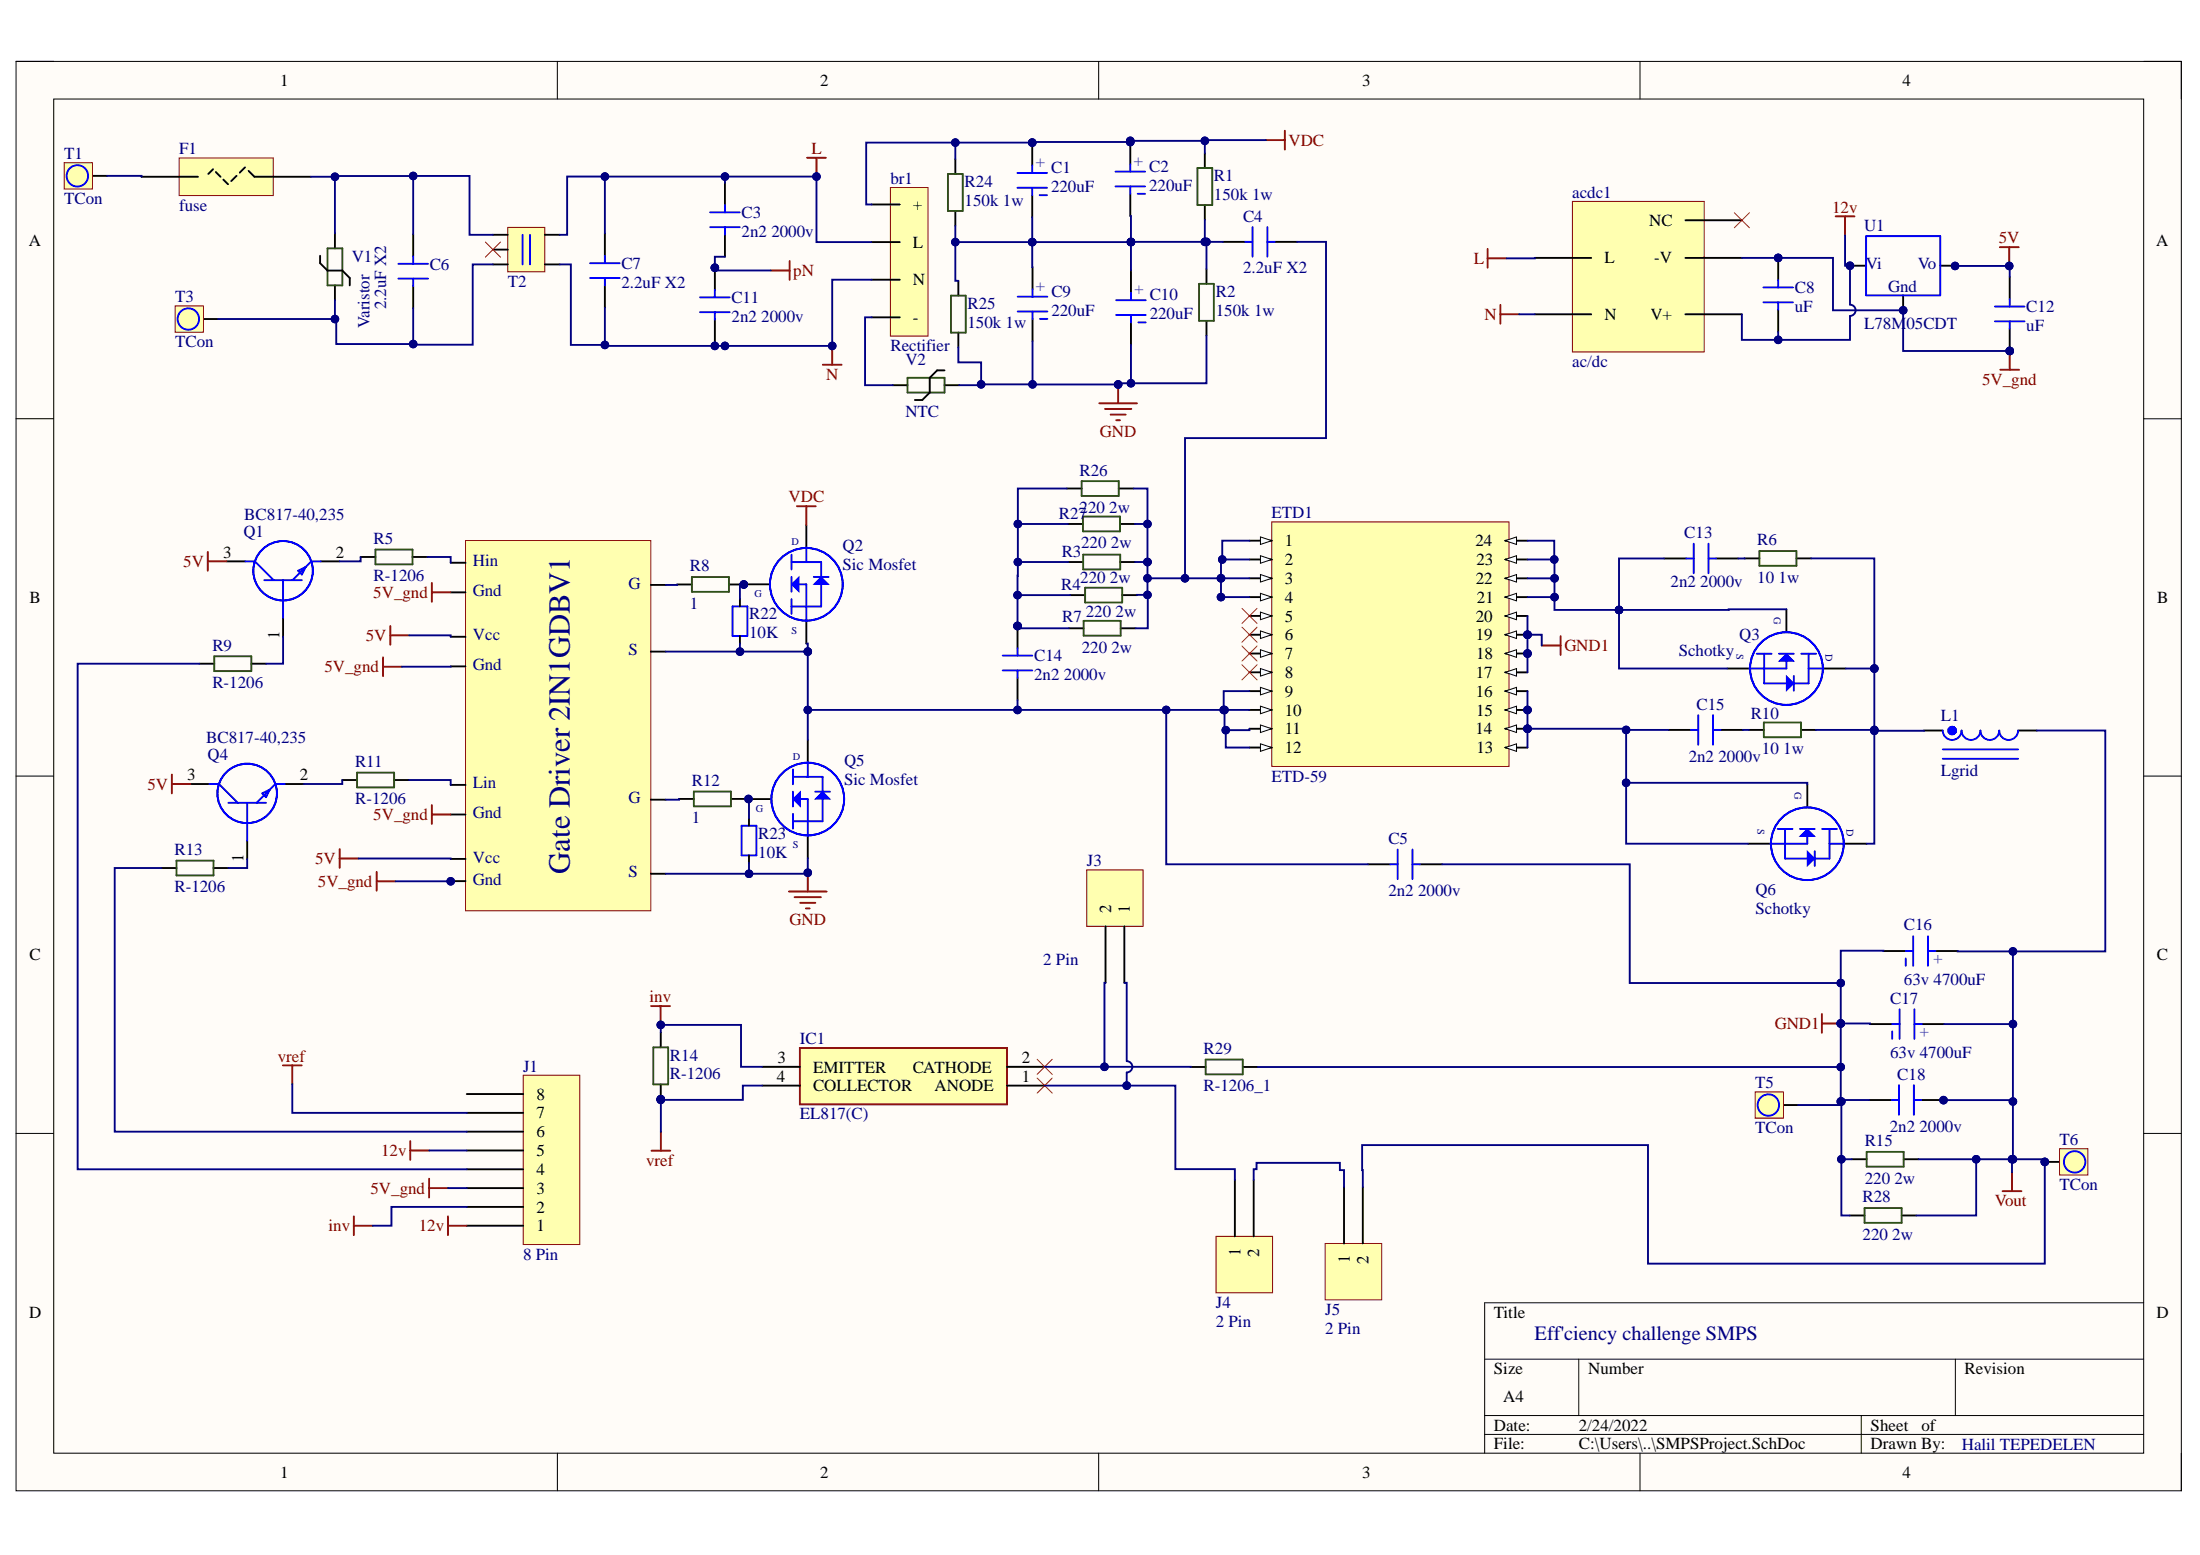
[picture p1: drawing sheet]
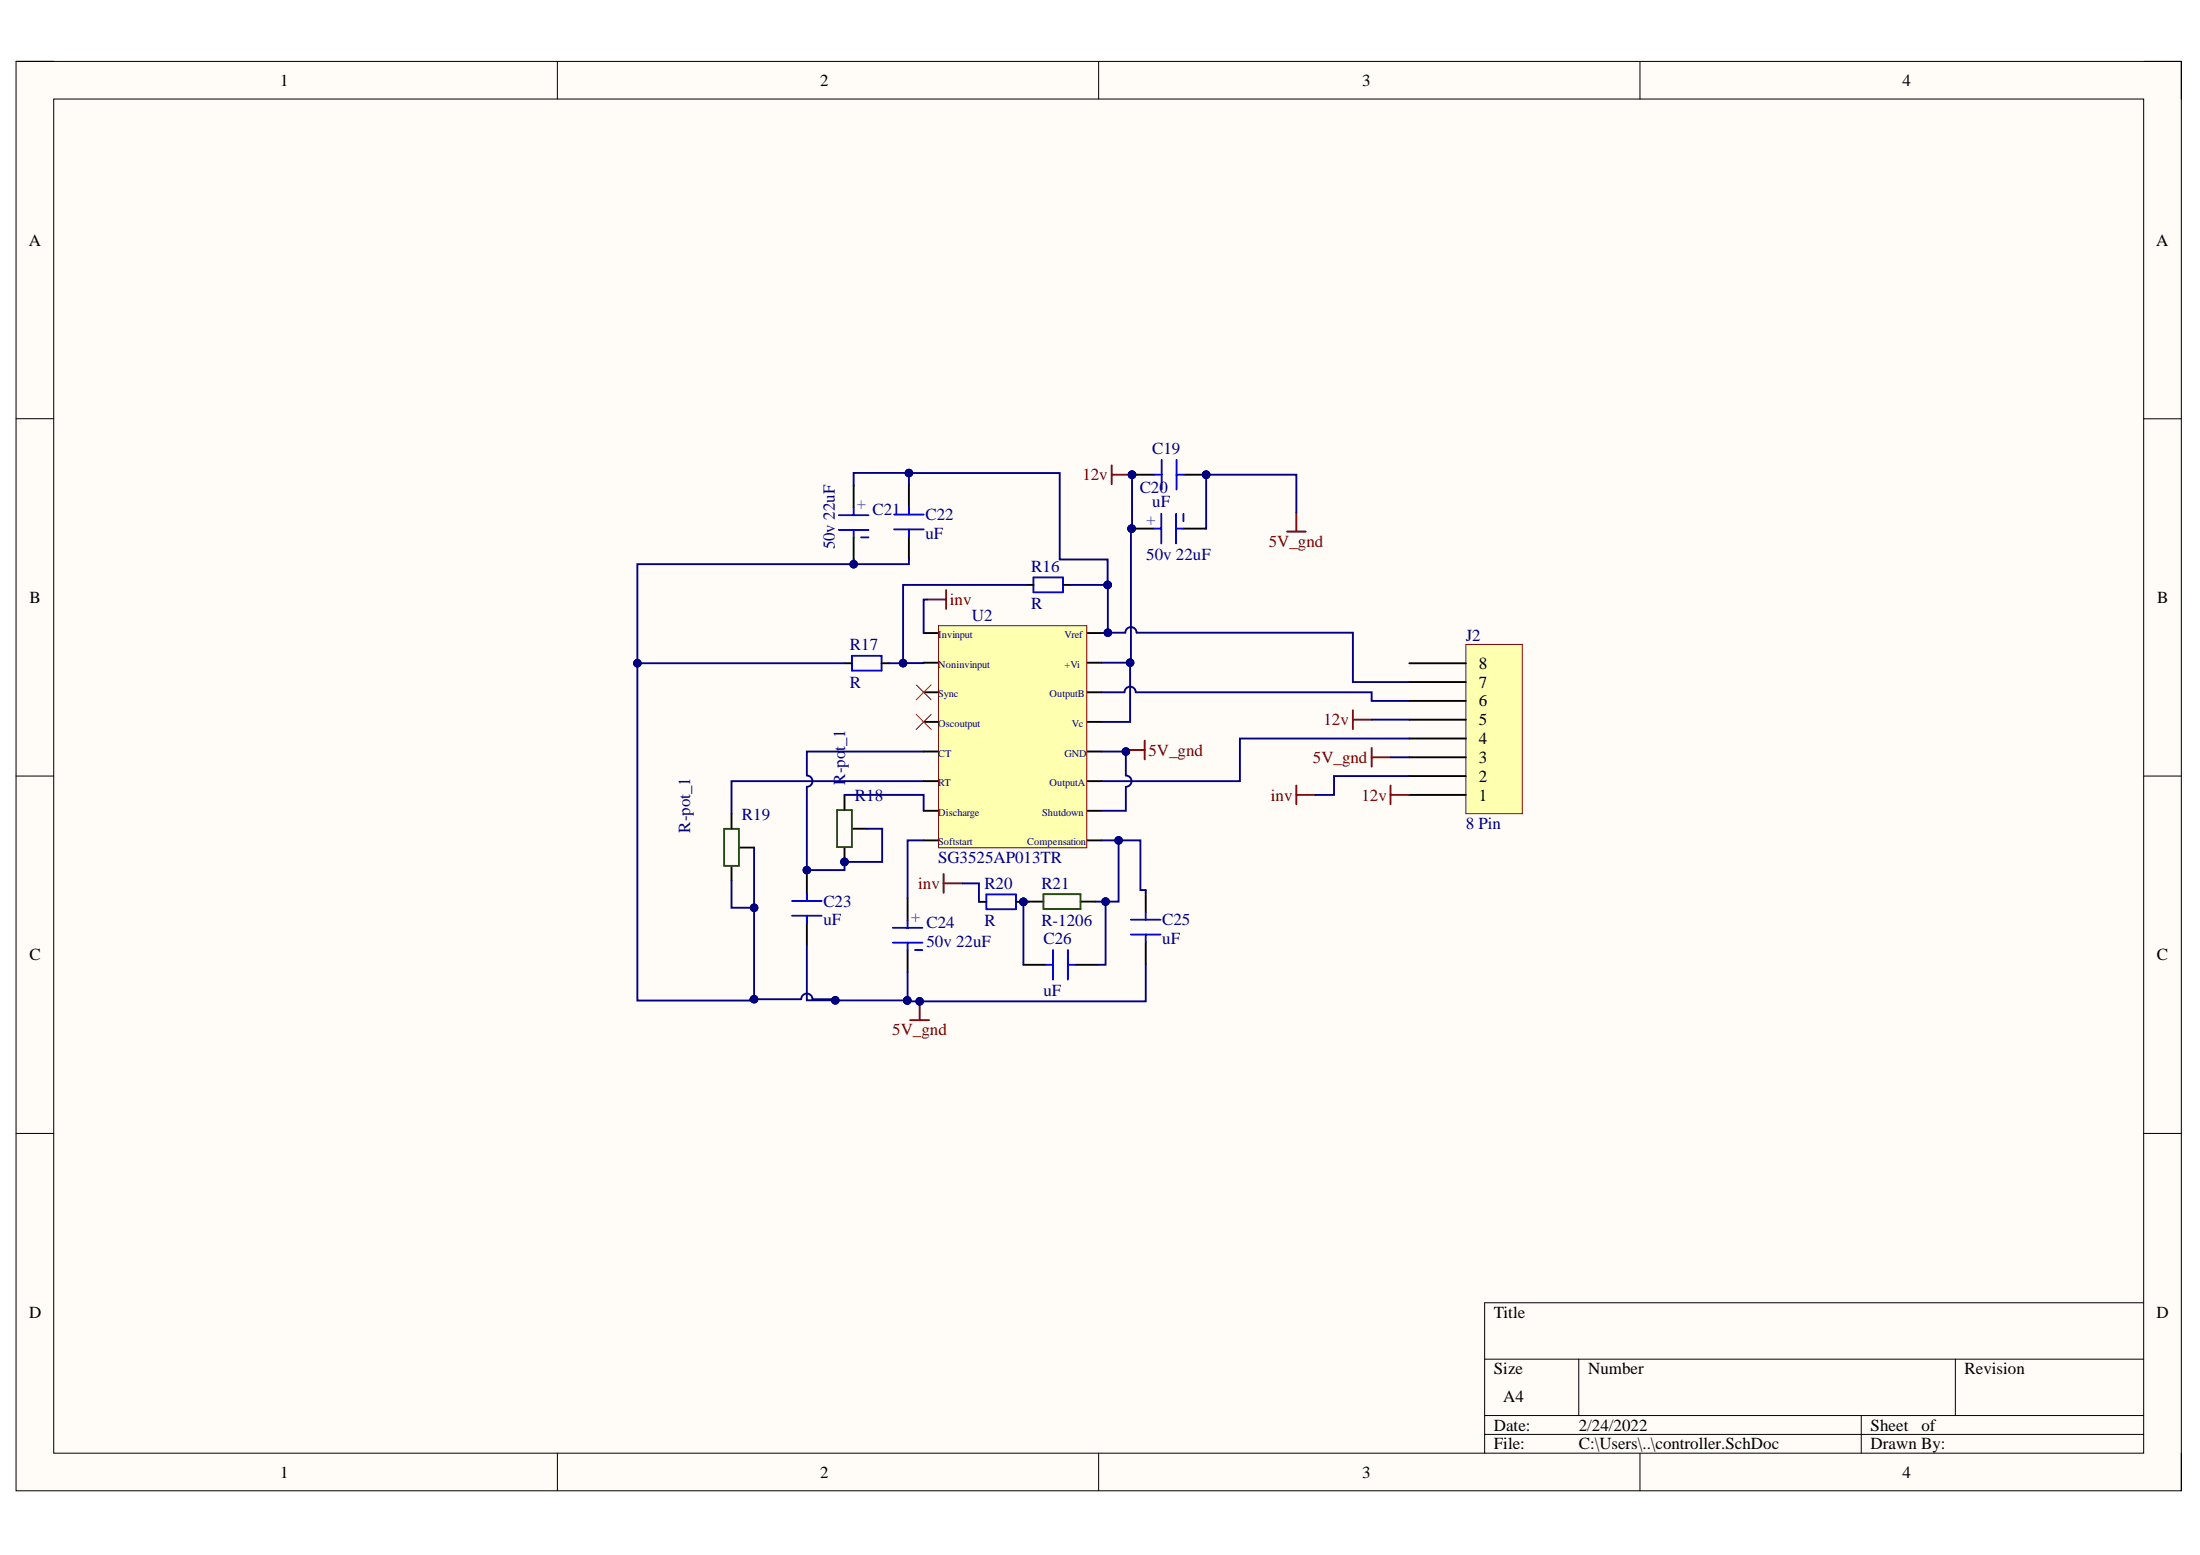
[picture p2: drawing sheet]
# Altium project SMPSProject.PrjPcb
2 sheets, 82 parts. Net scope: global (net labels, ports and power ports of the same name join across sheets).
Board files: SMPSProject.PcbDoc, controller.PcbDoc
Sheets:
  SMPSProject.SchDoc
  controller.SchDoc

## Sheet SMPSProject.SchDoc
size A4; SheetNumber: 1; SheetTotal: 2

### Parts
acdc1  ac/dc  [ac/dc]
br1  Rectifier  [Rectifier]
C1  220uF  [Koshin]
C2  220uF  [Koshin]
C3  2n2 2000v  [2n2 2000v]
C4  2.2uF X2  [CAP.POL 2.2UF  x2]
C5  2n2 2000v  [2n2 2000v]
C6  2.2uF X2  [CAP.POL 2.2UF  x2]
C7  2.2uF X2  [CAP.POL 2.2UF  x2]
C8  uF  [C-1206]
C9  220uF  [Koshin]
C10  220uF  [Koshin]
C11  2n2 2000v  [2n2 2000v]
C12  uF  [C-1206]
C13  2n2 2000v  [2n2 2000v]
C14  2n2 2000v  [2n2 2000v]
C15  2n2 2000v  [2n2 2000v]
C16  63v 4700uF  [Koshin 63v 4700 cap]
C17  63v 4700uF  [Koshin 63v 4700 cap]
C18  2n2 2000v  [2n2 2000v]
ETD1  ETD-59  [ETD-59]
F1  fuse  [fuse holder]
G1  GateDriver Board  [Gate Driver]  (value not drawn)
IC1  EL817(C)  [DIP762W60P254L458H480Q4N]
J1  8 Pin  [8 pin connector]
J3  2 Pin  [2pin]
J4  2 Pin  [2pin]
J5  2 Pin  [2pin]
L1  Lgrid  [Lgrid]
Q1  BC817-40,235  [SOT95P230X110-3N]
Q2  Sic Mosfet  [IFX-PG-TO247-3-41]
Q3  Schotky  [IFX-PG-TO247-3-41]
Q4  BC817-40,235  [SOT95P230X110-3N]
Q5  Sic Mosfet  [IFX-PG-TO247-3-41]
Q6  Schotky  [IFX-PG-TO247-3-41]
R1  150k 1w  [R-2512]
R2  150k 1w  [R-2512]
R3  220 2w  [R-2512]
R4  220 2w  [R-2512]
R5  R-1206  [R-1206]
R6  10 1w  [R-2512]
R7  220 2w  [R-2512]
R8  1  [R-2512W]
R9  R-1206  [R-1206]
R10  10 1w  [R-2512]
R11  R-1206  [R-1206]
R12  1  [R-2512W]
R13  R-1206  [R-1206]
R14  R-1206  [R-1206]
R15  220 2w  [R-2512]
R22  10K  [R-0805R]
R23  10K  [R-0805R]
R24  150k 1w  [R-2512]
R25  150k 1w  [R-2512]
R26  220 2w  [R-2512]
R27  220 2w  [R-2512]
R28  220 2w  [R-2512]
R29  R-1206_1  [R-1206]
T1  TCon  [tCon]
T2  Transformer  [Transformer]  (value not drawn)
T3  TCon  [tCon]
T5  TCon  [tCon]
T6  TCon  [tCon]
U1  L78M05CDT  [TO-252]
V1  Varistor  [varistor]
V2  NTC  [varistor]

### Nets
5V: C12.2 G1.3 G1.7 Q1.3(C) Q4.3(C) U1.2
5V_gnd: acdc1.4(-V) C8.2 C12.1 G1.2 G1.4 G1.6 G1.8 J1.3 U1.3
12v: acdc1.5(V+) C8.1 J1.1 J1.5 U1.1
GND: C9.1 C10.1 G1.12 Q5.3 R2.1 R23.1 R25.1 V2.1
GND1: C5.1 C16.1 C17.1 C18.2 ETD1.17 ETD1.18 ETD1.19 ETD1.20 R15.2 R28.2 R29.2 T5.1
inv: IC1.3(EMITTER) J1.2 R14.1
L: acdc1.1(L) br1.2(L) C3.2 C7.2 T2.2
N: acdc1.2(N) br1.3(N) C7.1 C11.1 T2.1
pN: C3.1 C11.2
VDC: br1.1(+) C1.2 C2.2 Q2.2 R1.2 R24.2
Vout: C16.2 C17.2 C18.1 J5.2 L1.2 R15.1 R28.1 T6.1
vref: IC1.4(COLLECTOR) J1.7 R14.2
Netbr1_4: br1.4(-) V2.2
NetC1_1: C1.1 C2.1 C4.2 C9.2 C10.2 R1.1 R2.2 R24.1 R25.2
NetC4_1: C4.1 ETD1.1 ETD1.2 ETD1.3 ETD1.4 R3.1 R4.1 R7.1 R26.1 R27.1
NetC5_2: C5.2 C14.1 ETD1.9 ETD1.10 ETD1.11 ETD1.12 G1.10 Q2.3 Q5.2 R22.1
NetC6_1: C6.1 T2.4 T3.1 V1.1
NetC6_2: C6.2 F1.1 T2.3 V1.2
NetC13_1: C13.1 R6.1
NetC13_2: C13.2 ETD1.21 ETD1.22 ETD1.23 ETD1.24 Q3.1 Q3.3
NetC14_2: C14.2 R3.2 R4.2 R7.2 R26.2 R27.2
NetC15_1: C15.1 R10.1
NetC15_2: C15.2 ETD1.13 ETD1.14 ETD1.15 ETD1.16 Q6.1 Q6.3
NetF1_2: F1.2 T1.1
NetG1_1: G1.1 R5.2
NetG1_5: G1.5 R11.2
NetG1_9: G1.9 R8.1
NetG1_11: G1.11 R12.1
NetIC1_1: IC1.1(ANODE) J3.1 J4.1
NetIC1_2: IC1.2(CATHODE) J3.2 R29.1
NetJ1_4: J1.4 R9.1
NetJ1_6: J1.6 R13.1
NetJ4_2: J4.2 J5.1
NetL1_1: L1.1 Q3.2 Q6.2 R6.2 R10.2
NetQ1_1: Q1.1(B) R9.2
NetQ1_2: Q1.2(E) R5.1
NetQ2_1: Q2.1 R8.2 R22.2
NetQ4_1: Q4.1(B) R13.2
NetQ4_2: Q4.2(E) R11.1
NetQ5_1: Q5.1 R12.2 R23.2

Not connected (* = marked no-connect by the designer): acdc1 3(NC)*; ETD1 5* 6* 7* 8*; J1 8; T2 5*

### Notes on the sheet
- Eff'ciency challenge SMPS
- Halil TEPEDELEN

## Sheet controller.SchDoc
size A4; SheetNumber: 2; SheetTotal: 2

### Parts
C19  uF  [C-1206]
C20  50v 22uF  [50v 22uf]
C21  50v 22uF  [50v 22uf]
C22  uF  [C-1206]
C23  uF  [C-1206]
C24  50v 22uF  [50v 22uf]
C25  uF  [C-1206]
C26  uF  [C-1206]
J2  8 Pin  [8 pin connector]
R16  R  [R-0805R]
R17  R  [R-0805R]
R18  R-pot_1  [pot]
R19  R-pot_1  [pot]
R20  R  [R-0805R]
R21  R-1206  [R-1206]
U2  SG3525AP013TR  [SOIC16N SG3525]

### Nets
5V_gnd: C19.1 C20.2 C21.2 C22.2 C23.1 C24.2 C25.2 J2.3 R17.1 R19.1 R19.2 U2.10 U2.12
12v: C19.2 C20.1 J2.1 J2.5 U2.13 U2.15
inv: J2.2 R20.1 U2.1
NetC21_1: C21.1 C22.1 J2.7 R16.2 U2.16
NetC23_2: C23.2 R18.1 R18.2 U2.5
NetC24_1: C24.1 U2.8
NetC25_1: C25.1 C26.2 R21.2 U2.9
NetC26_1: C26.1 R20.2 R21.1
NetJ2_4: J2.4 U2.11
NetJ2_6: J2.6 U2.14
NetR16_1: R16.1 R17.2 U2.2
NetR18_3: R18.3 U2.7
NetR19_3: R19.3 U2.6

Not connected (* = marked no-connect by the designer): J2 8; U2 3* 4*

## Nets that join several sheets
5V_gnd: SMPSProject (9 pins), controller (13 pins)
12v: SMPSProject (5 pins), controller (6 pins)
inv: SMPSProject (IC1.3 J1.2 R14.1), controller (J2.2 R20.1 U2.1)
